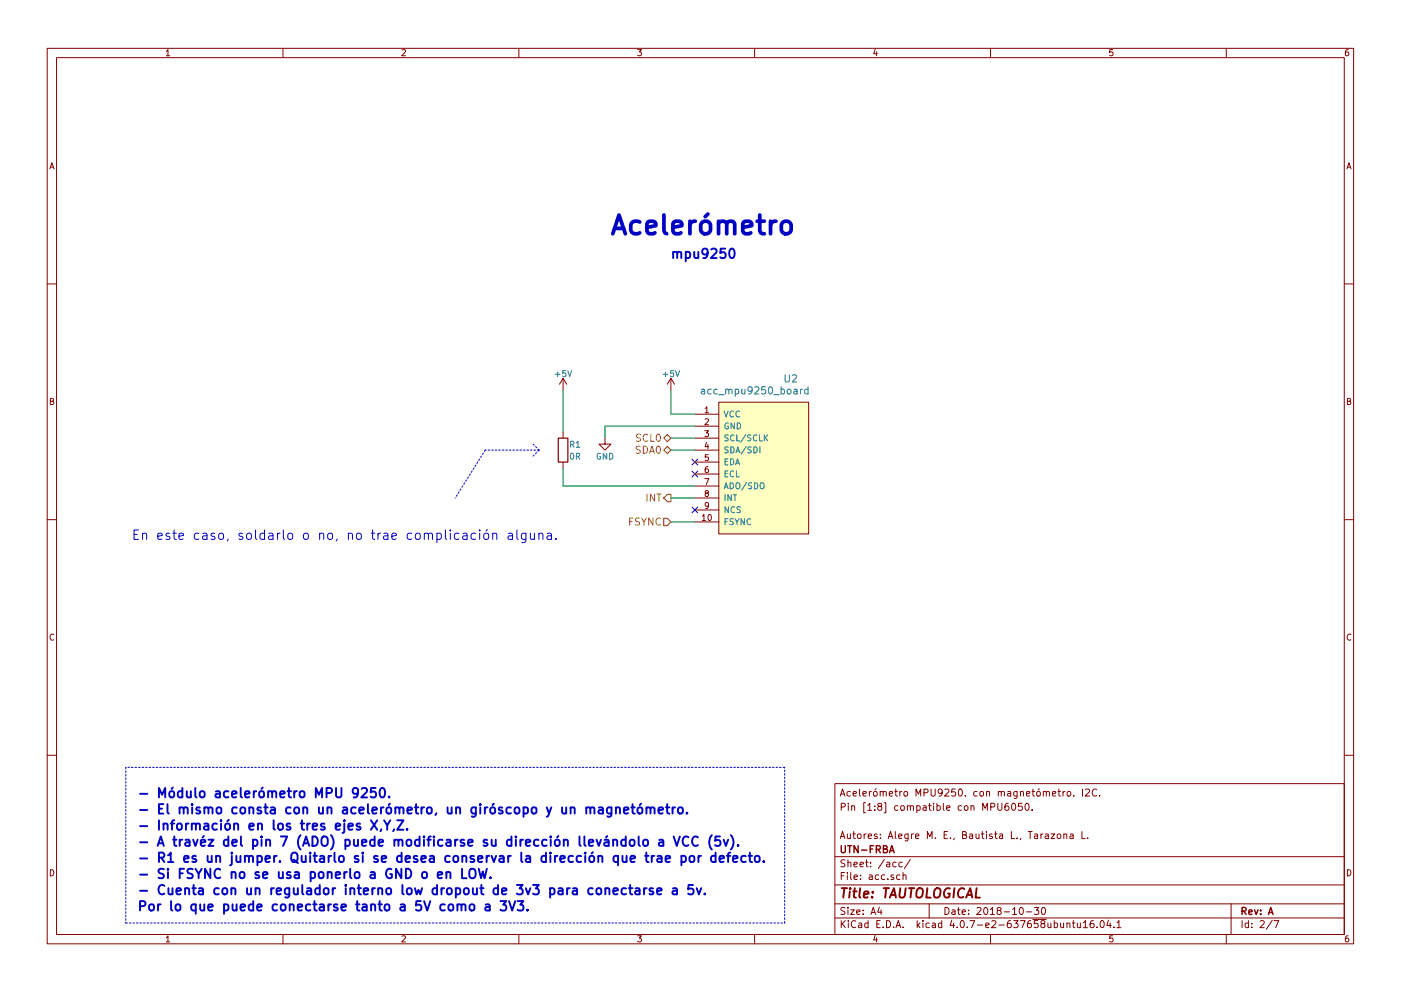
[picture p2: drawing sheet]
EESchema Schematic File Version 2
LIBS:power
LIBS:device
LIBS:switches
LIBS:relays
LIBS:motors
LIBS:transistors
LIBS:conn
LIBS:linear
LIBS:regul
LIBS:74xx
LIBS:cmos4000
LIBS:adc-dac
LIBS:memory
LIBS:xilinx
LIBS:microcontrollers
LIBS:dsp
LIBS:microchip
LIBS:analog_switches
LIBS:motorola
LIBS:texas
LIBS:intel
LIBS:audio
LIBS:interface
LIBS:digital-audio
LIBS:philips
LIBS:display
LIBS:cypress
LIBS:siliconi
LIBS:opto
LIBS:atmel
LIBS:contrib
LIBS:valves
LIBS:arduino
LIBS:acc_mpu9250_board
LIBS:gps_em506
LIBS:aic1117
LIBS:lm2575
LIBS:lm2940
LIBS:dk_RF-Transceiver-Modules
LIBS:pbase-ino-cache
EELAYER 25 0
EELAYER END
$Descr A4 11693 8268
encoding utf-8
Sheet 2 7
Title "TAUTOLOGICAL"
Date "2018-10-30"
Rev "A"
Comp "UTN-FRBA"
Comment1 "Autores: Alegre M. E., Bautista L., Tarazona L."
Comment2 ""
Comment3 "Pin [1:8] compatible con MPU6050."
Comment4 "Acelerómetro MPU9250. con magnetómetro. I2C."
$EndDescr
$Comp
L +5V #PWR01
U 1 1
P 5600 3250
F 0 "#PWR01" H 5600 3100 50  0001 C CNN
F 1 "+5V" H 5600 3390 50  0000 C CNN
F 2 "" H 5600 3250 50  0001 C CNN
F 3 "" H 5600 3250 50  0001 C CNN
	1    5600 3250
	1    0    0    -1  
$EndComp
$Comp
L GND #PWR02
U 1 1
P 5050 3650
F 0 "#PWR02" H 5050 3400 50  0001 C CNN
F 1 "GND" H 5050 3500 50  0000 C CNN
F 2 "" H 5050 3650 50  0001 C CNN
F 3 "" H 5050 3650 50  0001 C CNN
	1    5050 3650
	1    0    0    -1  
$EndComp
NoConn ~ 5800 3850
NoConn ~ 5800 3950
Text HLabel 5600 4150 0    60   Output ~ 0
INT
Text HLabel 5600 3750 0    60   BiDi ~ 0
SDA0
Text HLabel 5600 3650 0    60   BiDi ~ 0
SCL0
Text Notes 5100 1950 0    157  ~ 31
Acelerómetro
$Comp
L R R1
U 1 1
P 4700 3750
F 0 "R1" H 4800 3800 50  0000 C CNN
F 1 "0R" H 4800 3700 50  0000 C CNN
F 2 "Resistors_SMD:R_0805_HandSoldering" V 4630 3750 50  0001 C CNN
F 3 "" H 4700 3750 50  0001 C CNN
	1    4700 3750
	1    0    0    -1  
$EndComp
$Comp
L +5V #PWR03
U 1 1
P 4700 3250
F 0 "#PWR03" H 4700 3100 50  0001 C CNN
F 1 "+5V" H 4700 3390 50  0000 C CNN
F 2 "" H 4700 3250 50  0001 C CNN
F 3 "" H 4700 3250 50  0001 C CNN
	1    4700 3250
	1    0    0    -1  
$EndComp
$Comp
L acc_mpu9250_board U2
U 1 1
P 6000 3350
F 0 "U2" H 6600 3550 60  0000 C CNN
F 1 "acc_mpu9250_board" H 6300 3450 60  0000 C CNN
F 2 "footprints:mpu9250_board" H 6000 3350 60  0001 C CNN
F 3 "" H 6000 3350 60  0001 C CNN
	1    6000 3350
	1    0    0    -1  
$EndComp
NoConn ~ 5800 4250
Text HLabel 5600 4350 0    60   Input ~ 0
FSYNC
Text Notes 1150 7600 0    79   ~ 16
- Módulo acelerómetro MPU 9250.\n- El mismo consta con un acelerómetro, un giróscopo y un magnetómetro.\n- Información en los tres ejes X,Y,Z.\n- A travéz del pin 7 (ADO) puede modificarse su dirección llevándolo a VCC (5v).\n- R1 es un jumper. Quitarlo si se desea conservar la dirección que trae por defecto.\n- Si FSYNC no se usa ponerlo a GND o en LOW.\n- Cuenta con un regulador interno low dropout de 3v3 para conectarse a 5v.\nPor lo que puede conectarse tanto a 5V como a 3V3.
Text Notes 5600 2150 0    79   ~ 16
mpu9250
Wire Wire Line
	5800 3650 5600 3650
Wire Wire Line
	5800 3750 5600 3750
Wire Wire Line
	5800 4150 5600 4150
Wire Wire Line
	5800 3450 5600 3450
Wire Wire Line
	5600 3450 5600 3250
Wire Wire Line
	5800 3550 5050 3550
Wire Wire Line
	5050 3550 5050 3650
Wire Wire Line
	5800 4050 4700 4050
Wire Wire Line
	4700 4050 4700 3900
Wire Wire Line
	4700 3600 4700 3250
Wire Wire Line
	5600 4350 5800 4350
Wire Notes Line
	1050 6400 1050 7700
Wire Notes Line
	1050 7700 6550 7700
Wire Notes Line
	6550 7700 6550 6400
Wire Notes Line
	6550 6400 1050 6400
Text Notes 1100 4500 0    79   ~ 0
En este caso, soldarlo o no, no trae complicación alguna.
Wire Notes Line
	4500 3750 4050 3750
Wire Notes Line
	4050 3750 3800 4150
Wire Notes Line
	4450 3700 4500 3750
Wire Notes Line
	4500 3750 4450 3800
$EndSCHEMATC
